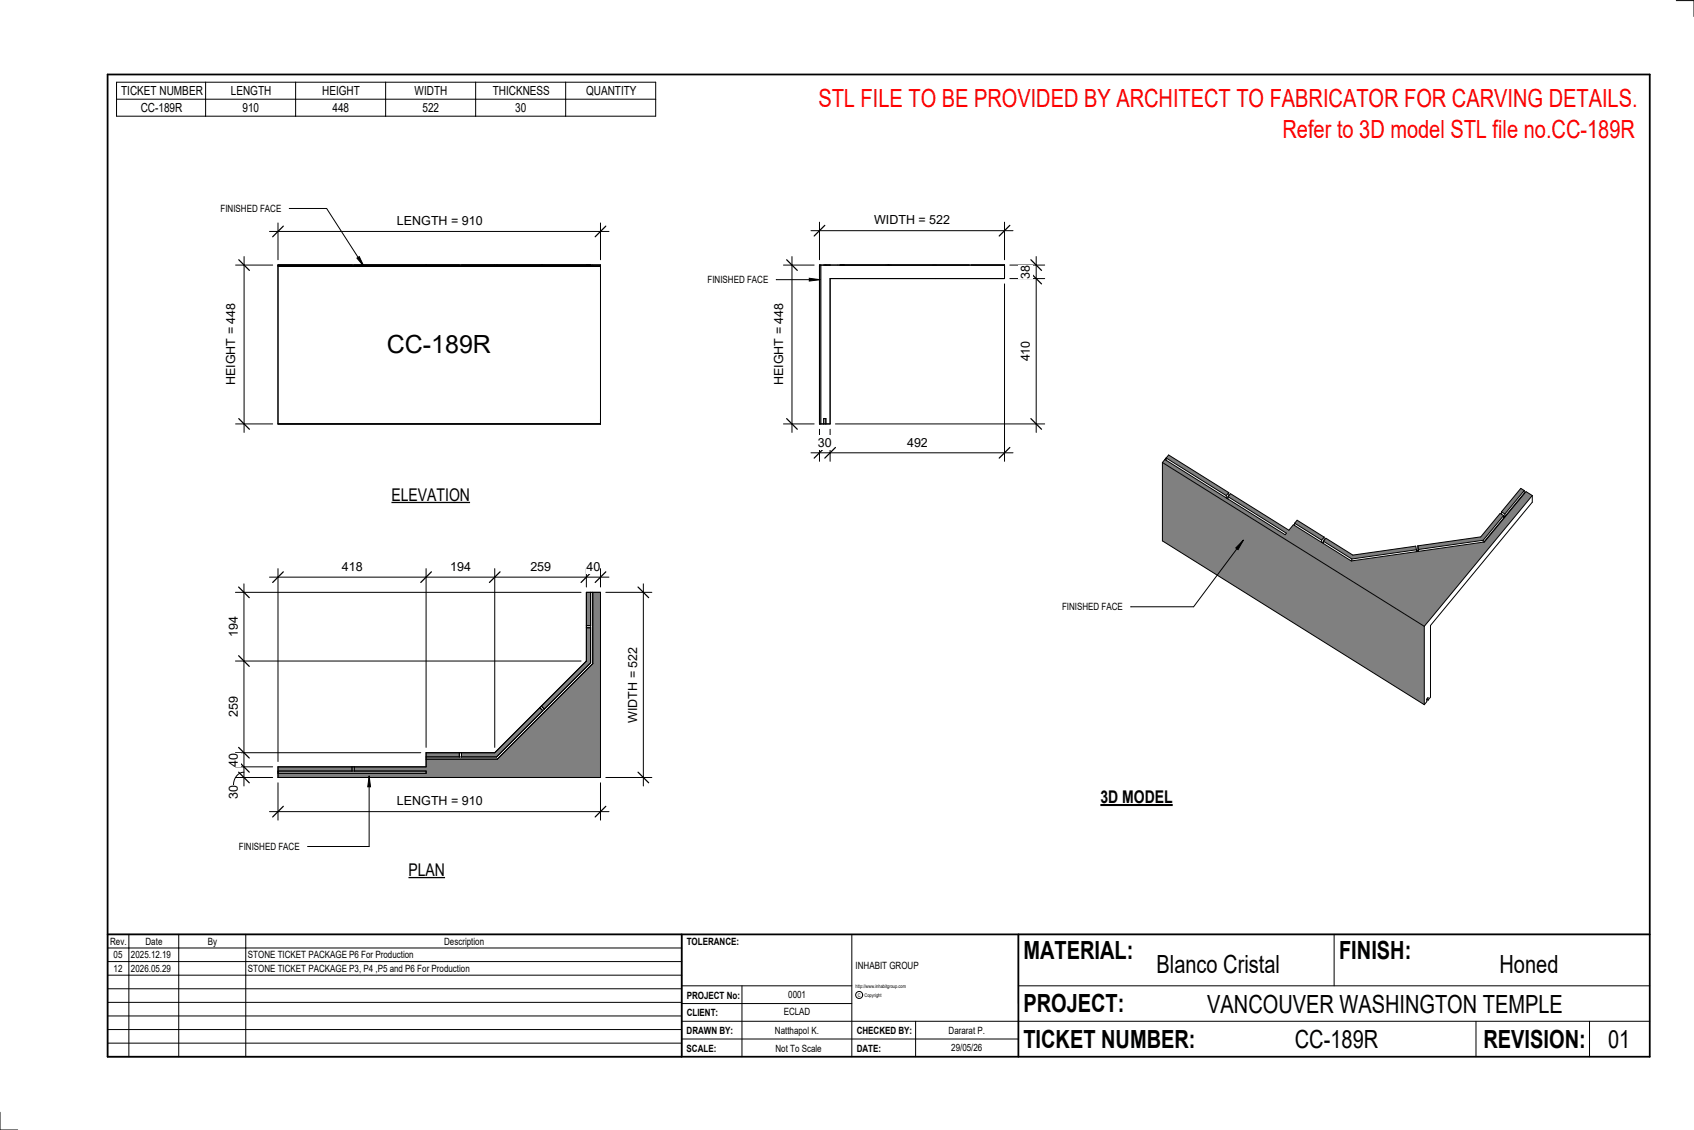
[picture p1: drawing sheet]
<svg xmlns="http://www.w3.org/2000/svg" width="914mm" height="610mm" viewBox="0 0 914 610" stroke-linecap="round" stroke-linejoin="round" font-family="sans-serif">
<path d="M442 143h1v86h-1z" fill="#7c7c7c"/>
<path d="M442 143h100v7h-94v79h-6zM443 143v86M445 229v-3h1v3" fill="none" stroke="#000" stroke-width=".54"/>
<path d="M150 143h174v1h-174z" fill="#7c7c7c"/>
<path d="M150 143h174v86h-174zM150 144h174" fill="none" stroke="#000" stroke-width=".54"/>
<path d="M150 414v5h174v-99h-4v38l-52 52h-38v4h-39v2h39v1h-80v-1h40v-2zM230 406v2h18v-2zM249 406v2h19l25-25-2-1-24 24zM317 339v18l-25 24 2 2 25-25v-19zM317 320v18h2v-18z" fill="#808080"/>
<path d="M319 320v38l-51 50h-38M320 320v38l-52 52h-38M317 339h2M317 338h2M291 382l2 1M292 381l2 2M150 414h80v-8h37l50-49v-37h7v99h-174zM150 416h80v1h-80M190 414v2M191 414v2M248 406v2M249 406v2" fill="none" stroke="#000" stroke-width=".54"/>
<g fill="#808080">
<path d="M627 250l142 88v42l-142-88z"/>
<path d="M631 245l-4 5 142 88 58-71-3-2-23 27-72 11-31-20-2 3-32-20-1 2 31 20-65-40v-1l33 20 1-1zM716 290l-2 2 16 10 35-5-1-2-34 4zM765 294l1 2 35-5 11-13-2-1-11 13zM700 281l-1 1 14 9 2-1zM821 263l-11 13 2 1 11-12z"/>
</g>
<g fill="none" stroke="#000" stroke-width=".54">
<path d="M427 138v95M423 143h16M423 229h16M627 250l4-5 32 21M627 250l142 88M627 250v42l142 88M629 248l65 40-31-20M629 248v-1l33 20M662 267v2M663 268v1M663 268l-1 1M663 266l-1 1"/>
<path d="M663 266v1M810 276l2 1M810 276v1M812 278l-2-1-11 13-34 4M812 278l-11 13M812 278v2M812 277v2M823 265l-2-2-11 13M823 265l-11 12M823 266l-22 26M823 265v1M823 266h.1"/>
<path d="M827 267l-58 71M827 267l-3-2-23 27-72 11-31-20-2 3-32-20-1 2M827 267v4l-55 66v39l-1 2M699 282l1-1 15 9M699 282l14 9M699 282v1M713 291v2M714 292l2-2 14 9 34-4 1 2M714 292l16 10M714 292v1M715 290l-2 1M715 290v1"/>
<path d="M765 297l-35 5M765 297v1M765 294l1 2M765 297h.1M765 294v3M765 297h1M766 296v1M801 291l-35 5M801 291v1M730 302v1M769 338v42M770 377l1 1"/>
<path d="M771 378v-2l-1 1v2l-1 1"/>
</g>
<path d="M425 140l5 6M425 226l5 6" fill="none" stroke="#000" stroke-width=".67"/>
<path d="M417 164h7v44h-7z" fill="#fff"/>
<path d="M559 138v95M545 150h19M545 143h19M451 229h113" fill="none" stroke="#000" stroke-width=".54"/>
<path d="M556 147l6 6M556 140l6 6M556 226l6 6" fill="none" stroke="#000" stroke-width=".67"/>
<g fill="#fff">
<path d="M550 143h7v7h-7z"/>
<path d="M550 184h7v11h-7z"/>
</g>
<path d="M542 153v96M442 232v17M448 232v17M438 244h109" fill="none" stroke="#000" stroke-width=".54"/>
<path d="M445 241l-6 6M451 241l-6 6M545 241l-6 6" fill="none" stroke="#000" stroke-width=".67"/>
<g fill="#fff">
<path d="M490 235h11v7h-11z"/>
<path d="M442 235h7v7h-7z"/>
</g>
<path d="M442 120v20M542 120v20M438 124h109" fill="none" stroke="#000" stroke-width=".54"/>
<path d="M445 122l-6 5M545 122l-6 5" fill="none" stroke="#000" stroke-width=".67"/>
<path d="M472 115h41v8h-41z" fill="#fff"/>
<path d="M132 138v95M127 143h20M127 229h20" fill="none" stroke="#000" stroke-width=".54"/>
<path d="M129 140l6 6M129 226l6 6" fill="none" stroke="#000" stroke-width=".67"/>
<path d="M121 164h7v44h-7z" fill="#fff"/>
<path d="M145 125h184M150 120v20M324 120v20" fill="none" stroke="#000" stroke-width=".54"/>
<path d="M153 122l-6 6M327 122l-6 6" fill="none" stroke="#000" stroke-width=".67"/>
<g fill="#fff">
<path d="M214 115h46v8h-46z"/>
<path d="M209 178h56v15h-56z"/>
</g>
<path d="M127 320h187M132 315v109M127 357h187M127 406h100M127 414h20M127 419h20M132 417a6 6 0 0 0-6 7" fill="none" stroke="#000" stroke-width=".54"/>
<path d="M129 317l6 5M129 354l6 5M129 403l6 6M129 411l6 6M129 417l6 5" fill="none" stroke="#000" stroke-width=".67"/>
<g fill="#fff">
<path d="M122 424h8v7h-8z"/>
<path d="M122 406h8v8h-8z"/>
<path d="M122 376h8v11h-8z"/>
<path d="M122 333h8v11h-8z"/>
</g>
<path d="M145 438h184M150 422v20M324 422v20" fill="none" stroke="#000" stroke-width=".54"/>
<path d="M153 435l-6 6M327 435l-6 6" fill="none" stroke="#000" stroke-width=".67"/>
<path d="M214 428h46v8h-46z" fill="#fff"/>
<path d="M145 311h184M150 307v104M230 307v96M267 307v96M317 307v10M324 307v10" fill="none" stroke="#000" stroke-width=".54"/>
<path d="M153 308l-6 6M233 308l-6 6M270 308l-6 6M319 308l-5 6M327 308l-6 6" fill="none" stroke="#000" stroke-width=".67"/>
<g fill="#fff">
<path d="M185 302h11v8h-11z"/>
<path d="M243 302h11v8h-11z"/>
<path d="M286 302h11v8h-11z"/>
<path d="M317 302h7v8h-7z"/>
</g>
<path d="M327 320h25M347 315v109M327 419h25" fill="none" stroke="#000" stroke-width=".54"/>
<path d="M344 317l6 5M344 417l6 5" fill="none" stroke="#000" stroke-width=".67"/>
<path d="M338 349h7v41h-7z" fill="#fff"/>
<g fill="none" stroke="#000" stroke-width=".54">
<path d="M905 0h9v9M460 504v66M720 504v28M891 504h-341v37M368 532h92M401 532v38M550 532h341M368 551h523M368 541h92M494 551v19M797 551v19M858 551v19"/>
<path d="M368 561h182M0 600v10h10"/>
<circle cx="464" cy="537" r="1.9"/>
</g>
<path d="M58 40h833v530h-833zM58 504h833M368 504v66M550 504v66" fill="none" stroke="#000" stroke-width=".96"/>
<g fill="#fff">
<path d="M652 534h192v15h-192z"/>
<path d="M513 562h17v6h-17z"/>
<path d="M425 533h10v6h-10z"/>
<path d="M423 543h15v6h-15z"/>
<path d="M418 553h24v6h-24z"/>
<path d="M624 513h68v15h-68z"/>
<path d="M809 513h33v15h-33z"/>
<path d="M512 553h20v6h-20z"/>
<path d="M699 553h45v15h-45z"/>
<path d="M442 45h443v16h-443z"/>
<path d="M868 553h12v15h-12z"/>
<path d="M61 512h5v6h-5z"/>
<path d="M61 520h5v6h-5z"/>
</g>
<path d="M58 504h310v66h-310zM58 519h310M58 511h310M70 504v66M96 504v66M133 504v66M58 533h310M58 526h310M58 555h310M58 548h310M58 541h310M58 563h310" fill="none" stroke="#000" stroke-width=".54"/>
<path d="M692 62h192v15h-192z" fill="#fff"/>
<path d="M63 44h291v19h-291zM63 54h291M111 44v19M160 44v19M208 44v19M257 44v19M305 44v19" fill="none" stroke="#000" stroke-width=".54"/>
<path d="M211 262h43v10h-43z" fill="#fff"/>
<path d="M211 271h43" fill="none" stroke="#000" stroke-width=".69" stroke-linecap="butt"/>
<path d="M220 464h20v10h-20z" fill="#fff"/>
<path d="M220 473h20" fill="none" stroke="#000" stroke-width=".69" stroke-linecap="butt"/>
<path d="M594 424h39v12h-39z" fill="#fff"/>
<path d="M594 434h39" fill="none" stroke="#000" stroke-width="1.1" stroke-linecap="butt"/>
<path d="M156 112h20l20 32M193 139l1-1 2 6zM419 151h24M437 150l6 1-6 1zM671 291l-3 5h-1zM671 291l-27 36h-34M199 419l1 5h-1zM199 419v38h-33" fill="none" stroke="#000" stroke-width=".54"/>
<path d="M193 139l1-1 2 6zM437 150l6 1-6 1zM671 291l-3 5h-1zM199 419l1 5h-1z" fill="#000"/>
<g font-size="13.5" fill="#f00">
<text x="442" y="58">STL FILE TO BE PROVIDED BY ARCHITECT TO FABRICATOR FOR CARVING DETAILS.</text>
<text x="692" y="75">Refer to 3D model STL file no.CC-189R</text>
</g>
<g font-size="13.5">
<text x="209" y="191">CC-189R</text>
<text x="552" y="517">MATERIAL:</text>
<text x="723" y="517">FINISH:</text>
<text x="624" y="525">Blanco Cristal</text>
<text x="809" y="525">Honed</text>
<text x="552" y="546">PROJECT:</text>
<text x="652" y="546">VANCOUVER WASHINGTON TEMPLE</text>
<text x="552" y="565">TICKET NUMBER:</text>
<text x="699" y="565">CC-189R</text>
<text x="801" y="565">REVISION:</text>
<text x="868" y="565">01</text>
</g>
<g font-size="9.4">
<text x="211" y="270">ELEVATION</text>
<text x="594" y="433">3D MODEL</text>
<text x="220" y="472">PLAN</text>
</g>
<g font-size="6.7">
<text x="65" y="51">TICKET NUMBER</text>
<text x="125" y="51">LENGTH</text>
<text x="174" y="51">HEIGHT</text>
<text x="224" y="51">WIDTH</text>
<text x="266" y="51">THICKNESS</text>
<text x="316" y="51">QUANTITY</text>
<text x="76" y="60">CC-189R</text>
<text x="131" y="60">910</text>
<text x="179" y="60">448</text>
<text x="228" y="60">522</text>
<text x="278" y="60">30</text>
<text x="214" y="122">LENGTH = 910</text>
<text x="472" y="121">WIDTH = 522</text>
<text x="556" y="150" transform="rotate(-90 556 150)">38</text>
<text x="556" y="195" transform="rotate(-90 556 195)">410</text>
<text x="127" y="208" transform="rotate(-90 127 208)">HEIGHT = 448</text>
<text x="423" y="208" transform="rotate(-90 423 208)">HEIGHT = 448</text>
<text x="442" y="241">30</text>
<text x="490" y="241">492</text>
<text x="185" y="308">418</text>
<text x="243" y="308">194</text>
<text x="286" y="308">259</text>
<text x="317" y="308">40</text>
<text x="128" y="344" transform="rotate(-90 128 344)">194</text>
<text x="128" y="387" transform="rotate(-90 128 387)">259</text>
<text x="344" y="390" transform="rotate(-90 344 390)">WIDTH = 522</text>
<text x="128" y="414" transform="rotate(-90 128 414)">40</text>
<text x="128" y="431" transform="rotate(-90 128 431)">30</text>
<text x="214" y="435">LENGTH = 910</text>
</g>
<g font-size="5.4">
<text x="119" y="114">FINISHED FACE</text>
<text x="382" y="153">FINISHED FACE</text>
<text x="573" y="329">FINISHED FACE</text>
<text x="129" y="459">FINISHED FACE</text>
<text x="59" y="510">Rev.</text>
<text x="79" y="510">Date</text>
<text x="112" y="510">By</text>
<text x="240" y="510">Description</text>
<text x="371" y="510">TOLERANCE:</text>
<text x="61" y="517">05</text>
<text x="71" y="517">2025.12.19</text>
<text x="134" y="517">STONE TICKET PACKAGE P6 For Production</text>
<text x="61" y="525">12</text>
<text x="71" y="524">2026.05.29</text>
<text x="134" y="524">STONE TICKET PACKAGE P3, P4 ,P5 and P6 For Production</text>
<text x="462" y="523">INHABIT GROUP</text>
<text x="371" y="539">PROJECT No:</text>
<text x="425" y="538">0001</text>
<text x="371" y="548">CLIENT:</text>
<text x="423" y="548">ECLAD</text>
<text x="371" y="558">DRAWN BY:</text>
<text x="418" y="558">Natthapol K.</text>
<text x="462" y="558">CHECKED BY:</text>
<text x="512" y="558">Dararat P.</text>
<text x="371" y="567">SCALE:</text>
<text x="419" y="567">Not To Scale</text>
<text x="462" y="567">DATE:</text>
<text x="513" y="567">29/05/26</text>
</g>
<g font-size="2.7">
<text x="462" y="533">http://www.inhabitgroup.com</text>
<text x="463" y="538">C</text>
<text x="467" y="538">Copyright</text>
</g>
</svg>
